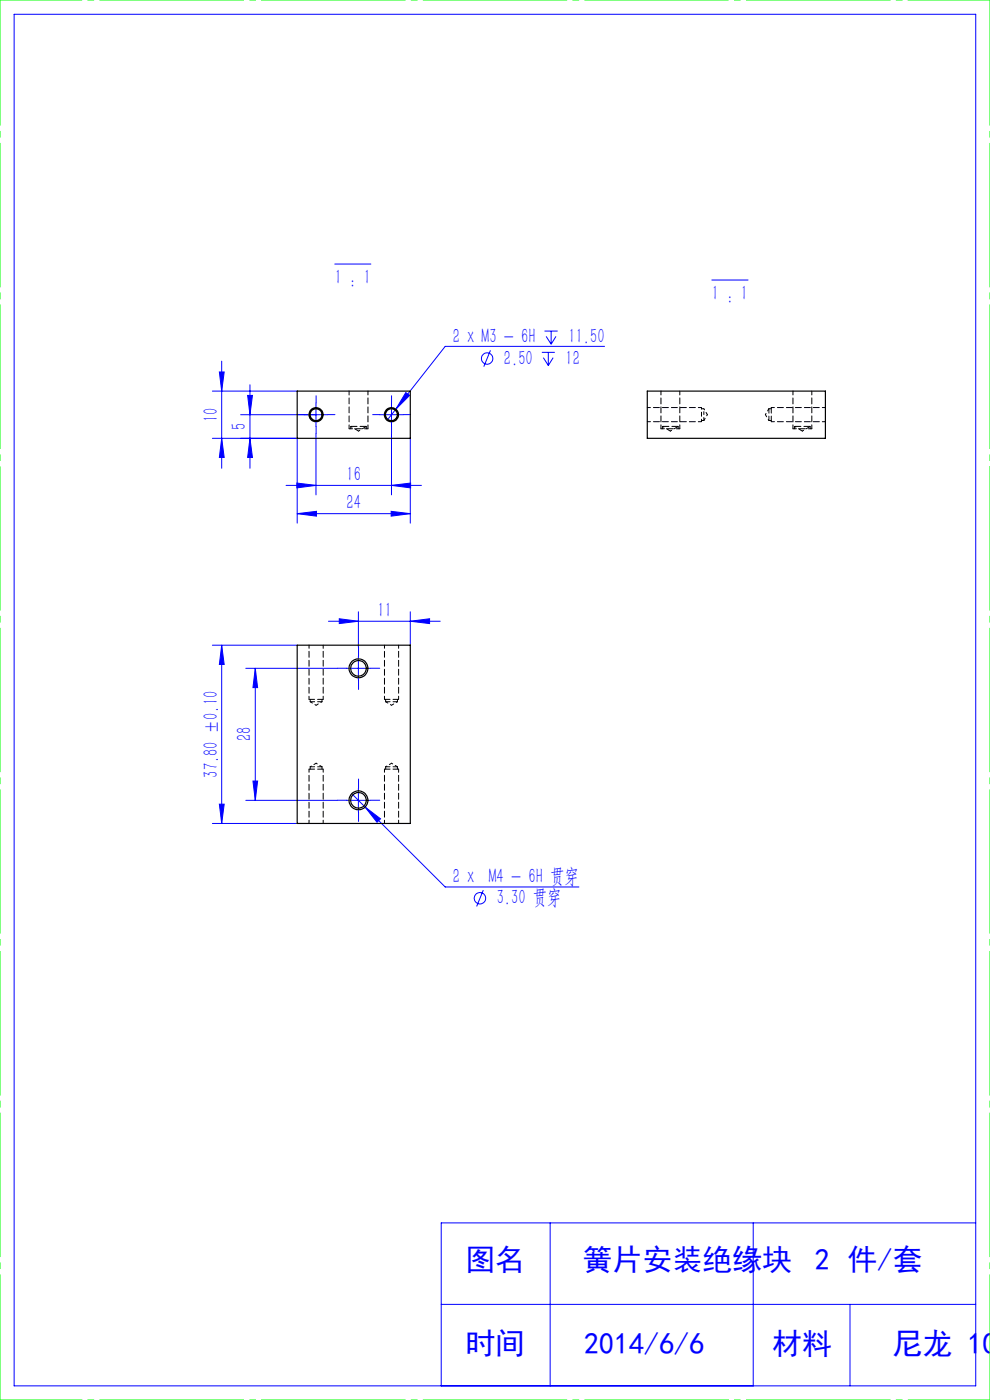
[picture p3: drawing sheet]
<svg xmlns="http://www.w3.org/2000/svg" width="210mm" height="297mm" viewBox="0 0 210 297" stroke-linecap="round" stroke-linejoin="round" font-family="sans-serif">
<g fill="none" stroke="#00f" stroke-width=".21">
<path d="M3 3h204v291h-204zM71 56h7.7M151 59.4h7.7M46.5 78.9h1.1l-.6 4.1zM47 76.6v22.7M104 74.3l-1.4 3.5M114.9 74.8h2.8M115.3 75.9l1 1.6M115.5 70.2h2.8M115.9 71.4l1 1.6M116.3 74.8v2.7M116.9 70.2v2.8"/>
<path d="M117.3 75.9l-1 1.6M117.9 71.4l-1 1.6M128.2 73.5h-33.8l-10.4 13.3M45 83h18M45 93h18M47 93l.6 4h-1.1zM51 88h18.5M52.5 83.9h1.1l-.6 4.1zM53 81.6v17.7M53 93l.6 4h-1.1zM63 93v18M67 85.5v5"/>
<path d="M67 92v13M80.5 88h5M83 92v13M83 85.5v5M84 86.8l-1.9 2.3M86.1 83.3l.8 .6-2.9 2.9zM87 93v18M60.7 103h28.7M63 102.5l4 .5-4 .5zM63 109l4.1-.5v1zM63 109h24M83 108.5l4 .5-4 .5z"/>
<path d="M83 103l4.1-.5v1zM45 136.9h18M47 136.9v37.8M47 136.9l.6 4.1h-1.1zM69.7 131.8h23.7M72 131.3l4 .5-4 .5zM76 129.8v7.5M76 139.3v5M87 131.8l4.1-.5v1zM87 129.8v7.1M52.1 141.8h19.4M54.2 141.8l.4 4.1h-.9z"/>
<path d="M54.2 141.8v28M73.5 141.8h5M45 174.7h18M46.5 170.6h1.1l-.6 4.1zM52.1 169.8h19.4M53.7 165.7h.9l-.4 4.1zM73.5 169.8h5M74.6 168.4l19.8 19.8h28.4M76 167.3v5M77.4 171.2l3.3 2.5-.7 .7zM102.5 188.8l-1.4 3.5M116.7 259.4v34.6"/>
<path d="M159.8 259.4v34.6M207 259.4h-113.4v34.6M93.6 276.7h113.4M180.3 276.7v17.3"/>
<circle cx="103.3" cy="76.1" r="1.22"/>
<circle cx="101.8" cy="190.5" r="1.2"/>
</g>
<g fill="none" stroke="#00f" stroke-width=".21" stroke-dasharray="30.5 1.3 1.3 1.3">
<path d="M64.6 88h-1.5M67.1 85.5v-1.5M67.1 90.5v1.5M69.6 88h1.5M80.6 88h-1.5M83.1 85.5v-1.5M83.1 90.5v1.5M85.6 88h1.5M76.1 139.3v-2M73.6 141.8h-2M76.1 144.3v2M78.6 141.8h2"/>
<path d="M73.6 169.8h-2M76.1 167.3v-2M76.1 172.3v2M78.6 169.8h2"/>
</g>
<path d="M0 0h210M0 297h210" fill="none" stroke="#0f0" stroke-width=".21" stroke-dasharray="30.5 1.3 1.3 1.3" stroke-dashoffset="13.1"/>
<path d="M210 0v297M0 297v-297" fill="none" stroke="#0f0" stroke-width=".21" stroke-dasharray="30.5 1.3 1.3 1.3" stroke-dashoffset="3.9"/>
<g fill="#00f">
<path d="M86.1 83.3l-2.1 3.5 2.9-2.9zM63 109l4.1-.5v1zM83 108.5l4 .5-4 .5zM63 102.5l4 .5-4 .5zM83 103l4.1-.5v1zM77.4 171.2l2.6 3.2 .7-.7zM72 131.3l4 .5-4 .5zM87 131.8l4.1-.5v1z"/>
<path d="M53.7 165.7h.9l-.4 4.1zM54.2 141.8l.4 4.1h-.9z"/>
<path d="M46.5 78.9h1.1l-.6 4.1zM47 93l.6 4h-1.1zM52.5 83.9h1.1l-.6 4.1zM53 93l.6 4h-1.1zM47 136.9l.6 4.1h-1.1zM46.5 170.6h1.1l-.6 4.1z"/>
</g>
<g fill="none" stroke="#000" stroke-width=".25">
<path d="M63 83h24v10h-24zM137.3 83h37.8v10h-37.8zM63 136.9h24v37.8h-24z"/>
<circle cx="67" cy="88" r="1.5"/>
<circle cx="67" cy="88" r="1.25"/>
<circle cx="83" cy="88" r="1.5"/>
<circle cx="83" cy="88" r="1.25"/>
<circle cx="76" cy="141.8" r="1.65"/>
<circle cx="76" cy="141.8" r="2"/>
<circle cx="76" cy="169.8" r="1.65"/>
<circle cx="76" cy="169.8" r="2"/>
</g>
<path d="M74.1 91h4M140.2 91h4M168.2 91h4" fill="none" stroke="#000" stroke-width=".21" stroke-dasharray="1.3 .6" stroke-dashoffset=".5"/>
<path d="M74.4 90.5h3.3M140.6 90.5h3.3M168.6 90.5h3.3" fill="none" stroke="#000" stroke-width=".21" stroke-dasharray="1.3 .6" stroke-dashoffset="-.1"/>
<path d="M74.1 83v8M78.1 91v-8M140.2 83v8M144.2 91v-8M168.2 83v8M172.2 91v-8" fill="none" stroke="#000" stroke-width=".21" stroke-dasharray="1.3 .6" stroke-dashoffset=".4"/>
<g fill="none" stroke="#000" stroke-width=".21" stroke-dasharray="1.3 .6">
<path d="M74.4 90.5v.5M77.7 91v-.5M140.6 90.5v.5M143.9 91v-.5M148.8 89.2h.5M149.3 86.7h-.5M163.1 89.2h.5M163.6 86.7h-.5M168.6 90.5v.5M171.9 91v-.5M65.8 148.4v.5M68.3 148.9v-.5"/>
<path d="M81.8 148.4v.5M84.3 148.9v-.5M65.8 162.7v.5M68.3 163.2v-.5M81.8 162.7v.5M84.3 163.2v-.5"/>
</g>
<path d="M74.4 90.5l1.7 1M76.1 91.5l1.6-1M140.6 90.5l1.6 1M142.2 91.5l1.7-1M168.6 90.5l1.6 1M170.2 91.5l1.7-1" fill="none" stroke="#000" stroke-width=".21" stroke-dasharray="1.3 .6" stroke-dashoffset="1"/>
<path d="M148.8 88v-1.5M148.8 89.5v-1.5" fill="none" stroke="#000" stroke-width=".21" stroke-dasharray="1.3 .6" stroke-dashoffset=".8"/>
<path d="M163.6 86.5v3M65.6 148.4h3M81.6 148.4h3M68.6 163.2h-3M84.6 163.2h-3" fill="none" stroke="#000" stroke-width=".21" stroke-dasharray="1.3 .6" stroke-dashoffset=".1"/>
<g fill="none" stroke="#000" stroke-width=".21" stroke-dasharray="1.3 .6" stroke-dashoffset=".6">
<path d="M137.3 89.5h11.5M148.8 86.5h-11.5M149.3 88v-1.3M149.3 89.2v-1.2M163.6 89.5h11.5M175.1 86.5h-11.5M65.6 136.9v11.5M81.6 136.9v11.5M68.6 148.4v-11.5M84.6 148.4v-11.5M65.6 163.2v11.5M68.6 174.7v-11.5"/>
<path d="M81.6 163.2v11.5M84.6 174.7v-11.5"/>
</g>
<path d="M163.1 86.7v2.5M65.8 148.9h2.5M81.8 148.9h2.5M68.3 162.7h-2.5M84.3 162.7h-2.5" fill="none" stroke="#000" stroke-width=".21" stroke-dasharray="1.3 .6" stroke-dashoffset=".3"/>
<path d="M149.3 89.2l.8-1.2M150.1 88l-.8-1.3M162.4 88l.7 1.2M163.1 86.7l-.7 1.3M65.8 148.9l1.3 .7M67.1 149.6l1.2-.7M81.8 148.9l1.3 .7M83.1 149.6l1.2-.7M67.1 161.9l-1.3 .8M68.3 162.7l-1.2-.8M83.1 161.9l-1.3 .8M84.3 162.7l-1.2-.8" fill="none" stroke="#000" stroke-width=".21" stroke-dasharray="1.3 .6" stroke-dashoffset=".7"/>
<g font-size="6.3" fill="#00f">
<text x="98.7" y="269.5">图名</text>
<text x="123.6" y="269.5">簧片安装绝缘块</text>
<text x="172.8" y="269.5">2 件/套</text>
<text x="98.7" y="287.3">时间</text>
<text x="123.9" y="287.3">2014/6/6</text>
<text x="163.8" y="287.3">材料</text>
<text x="189.3" y="287.3">尼龙 10</text>
</g>
<g font-size="4.4" fill="#00f">
<text x="71" y="60.3">1 : 1</text>
<text x="151" y="63.7">1 : 1</text>
<text x="96" y="72.8">2 x M3 - 6H</text>
<text x="106.9" y="77.4">2.50</text>
<text x="120" y="77.4">12</text>
<text x="120.6" y="72.8">11.50</text>
<text x="46.2" y="89.5" transform="rotate(-90 46.2 89.5)">10</text>
<text x="52.2" y="91.2" transform="rotate(-90 52.2 91.2)">5</text>
<text x="73.5" y="102.1">16</text>
<text x="73.5" y="108.1">24</text>
<text x="80.1" y="130.9">11</text>
<text x="53.3" y="157.3" transform="rotate(-90 53.3 157.3)">28</text>
<text x="46.2" y="165" transform="rotate(-90 46.2 165)">37.80 ±0.10</text>
<text x="96" y="187.3">2 x M4 - 6H 贯穿</text>
<text x="105.4" y="191.8">3.30 贯穿</text>
</g>
</svg>
